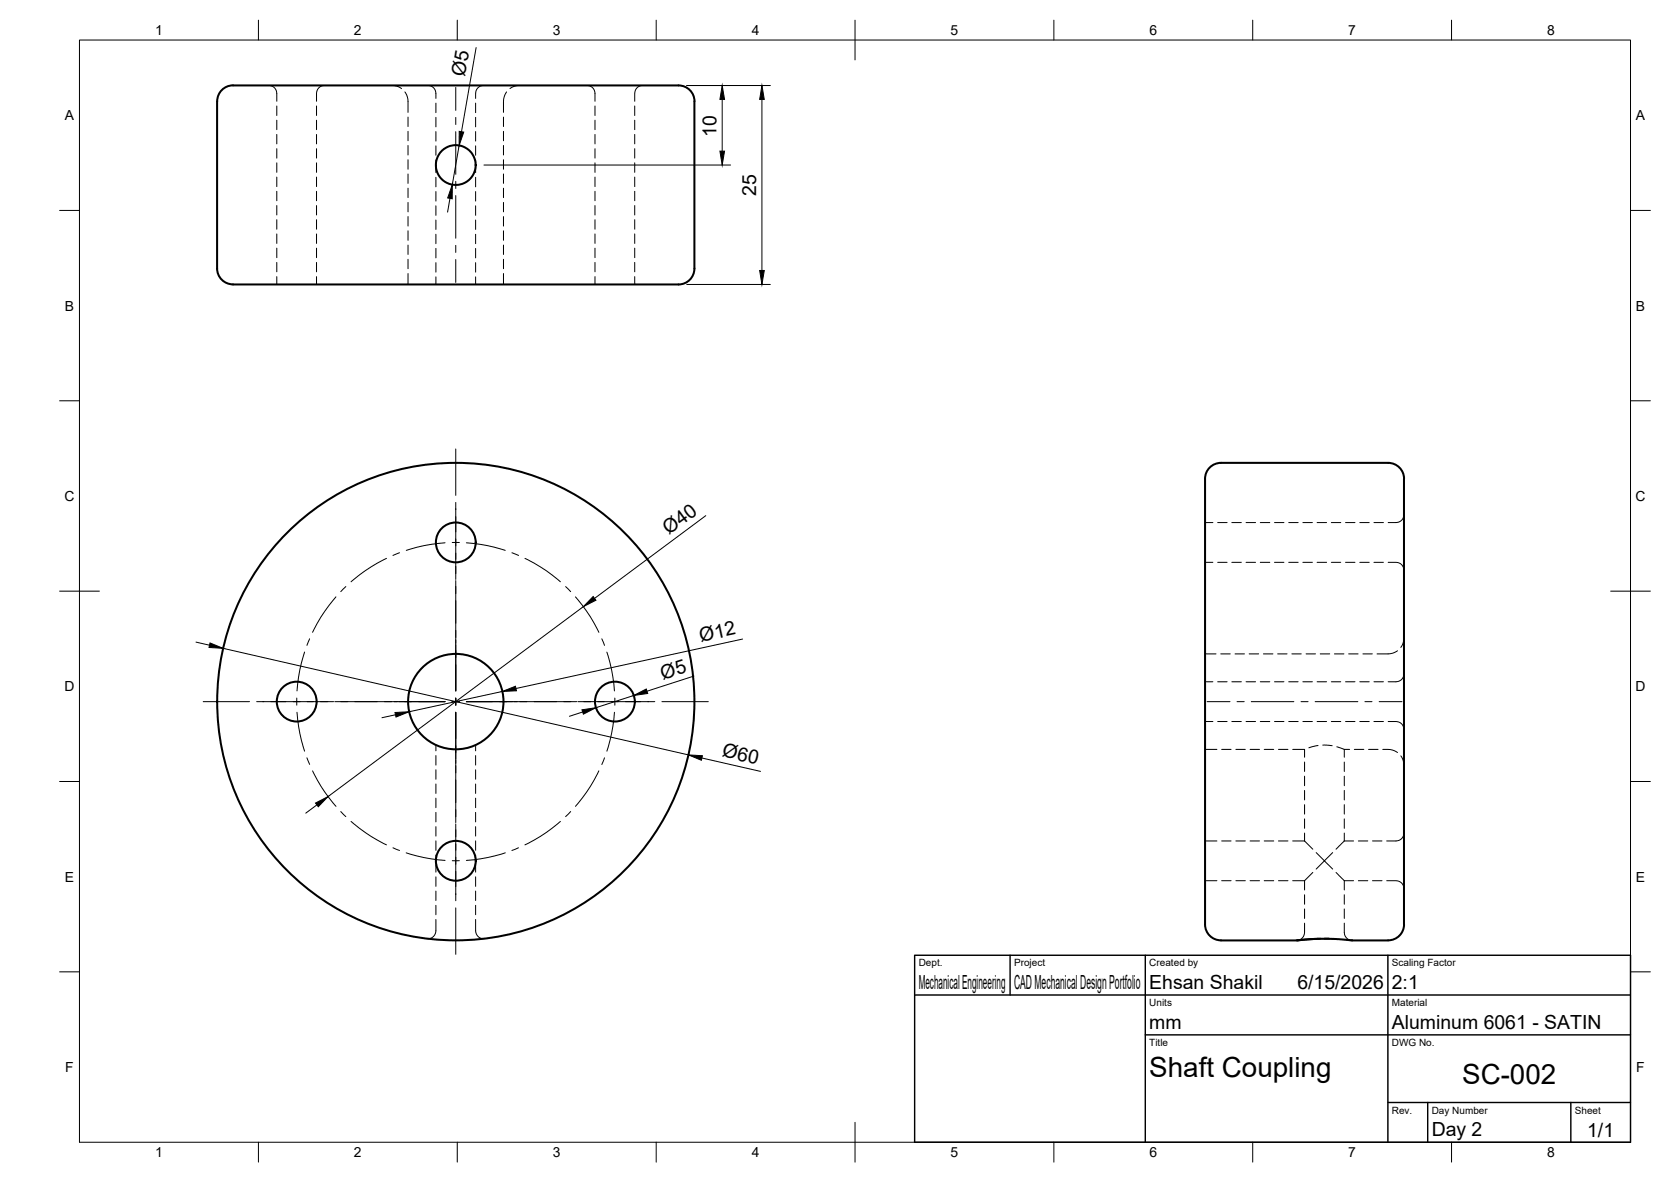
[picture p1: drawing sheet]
<svg xmlns="http://www.w3.org/2000/svg" width="420mm" height="297mm" viewBox="0 0 420 297" stroke-linecap="round" stroke-linejoin="round" font-family="sans-serif">
<!-- layer: Visible -->
<g fill="none" stroke="#000" stroke-width=".51">
<path d="M54.6 25.5v42M58.6 21.5h111a4.3 4.3 0 0 1 5 4v42M58.6 21.4a4 4 0 0 0-4 4.1M54.6 67.5a4.3 4.3 0 0 0 5 4h110a4.3 4.3 0 0 0 5-4M307 236.3h19M307 236.3a4.5 4.5 0 0 1-4-5.4v-109.6a4.3 4.3 0 0 1 4-5h42a4.5 4.5 0 0 1 4 5.5v109.5a4.2 4.2 0 0 1-4 5M326.2 236.3l5.7-.4 4 .1 3.9 .3M326.3 236.3h-.3M331.9 235.9l-5.7 .4M333 235.9h1.1M339.8 236.3h.2M340 236.3h9"/>
<circle cx="114.6" cy="41.5" r="5"/>
<circle cx="114.6" cy="136.3" r="5"/>
<circle cx="74.6" cy="176.3" r="5"/>
<circle cx="114.6" cy="176.3" r="12"/>
<circle cx="114.6" cy="176.3" r="60"/>
<circle cx="154.6" cy="176.3" r="5"/>
<circle cx="114.6" cy="216.3" r="5"/>
</g>
<!-- layer: Hidden -->
<g fill="none" stroke="#000" stroke-width=".25">
<path d="M67.6 21.5a2 2 0 0 1 2 2v1.9M69.6 26.6v2.4M69.6 30.2v2.4M69.6 33.8v2.4M69.6 37.4v2.3M79.6 26.6v2.4M79.6 30.2v2.4M79.6 33.8v2.4M79.6 37.4v2.3M81.6 21.5a2 2 0 0 0-2 2v1.9M98.6 21.5l1.1 .1 1.3 .7M101.8 23.1l.4 .7a8.2 8.2 0 0 1 .4 4.4"/>
<path d="M102.6 29.4v2.4M102.6 33v2.4M102.6 36.6v2.4M107.6 21.5a2 2 0 0 1 2 2v1.2M109.6 25.9v2.4M109.6 29.5v2.4M109.6 33.1v2.4M109.6 36.6v2.4M119.6 25.9v2.4M119.6 29.5v2.4M119.6 33.1v2.4M119.6 36.6v2.4"/>
<path d="M121.6 21.5a2 2 0 0 0-2 2v1.2M126.6 29.4v2.4M126.6 33v2.4M126.6 36.6v2.4M127.4 23.1l-.4 .7a8.2 8.2 0 0 0-.4 4.4M130.6 21.5l-1.1 .1-1.3 .7M147.6 21.5a2 2 0 0 1 2 2v1.9M149.6 26.6v2.4M149.6 30.2v2.4M149.6 33.8v2.4M149.6 37.4v2.3M159.6 26.6v2.4"/>
<path d="M159.6 30.2v2.4M159.6 33.8v2.4M159.6 37.4v2.3M161.6 21.5a2 2 0 0 0-2 2v1.9M69.6 40.9v2.4M69.6 44.5v2.4M69.6 48.1v2.3M69.6 51.7v2.3M69.6 55.2v2.4M69.6 58.8v2.4M79.6 40.9v2.4M79.6 44.5v2.4"/>
<path d="M79.6 48.1v2.3M79.6 51.7v2.3M79.6 55.2v2.4M79.6 58.8v2.4M102.6 40.1v2.4M102.6 43.7v2.4M102.6 47.3v2.4M102.6 50.9v2.3M102.6 54.4v2.4M102.6 58v2.4M109.6 40.2v3.2M109.6 44.6v2.4"/>
<path d="M109.6 48.1v2.4M109.6 51.7v2.4M109.6 55.3v2.4M109.6 58.9v2.3M119.6 40.2v3.2M119.6 44.6v2.4M119.6 48.1v2.4M119.6 51.7v2.4M119.6 55.3v2.4M119.6 58.9v2.3M126.6 40.1v2.4M126.6 43.7v2.4"/>
<path d="M126.6 47.3v2.4M126.6 50.9v2.3M126.6 54.4v2.4M126.6 58v2.4M149.6 40.9v2.4M149.6 44.5v2.4M149.6 48.1v2.3M149.6 51.7v2.3M149.6 55.2v2.4M149.6 58.8v2.4M159.6 40.9v2.4M159.6 44.5v2.4"/>
<path d="M159.6 48.1v2.3M159.6 51.7v2.3M159.6 55.2v2.4M159.6 58.8v2.4M69.6 62.4v2.4M69.6 65.9v2.4M69.6 69.5v2M79.6 62.4v2.4M79.6 65.9v2.4M79.6 69.5v2M102.6 61.6v2.4M102.6 65.2v2.3"/>
<path d="M102.6 68.7v2.8M109.6 62.4v2.4M109.6 66v2.4M109.6 69.6v1.9M119.6 62.4v2.4M119.6 66v2.4M119.6 69.6v1.9M126.6 61.6v2.4M126.6 65.2v2.3M126.6 68.7v2.8M149.6 62.4v2.4M149.6 65.9v2.4"/>
<path d="M149.6 69.5v2M159.6 62.4v2.4M159.6 65.9v2.4M159.6 69.5v2M303 131.3h2M306.2 131.3h2.3M309.7 131.3h2.4M313.3 131.3h2.4M316.9 131.3h2.4M320.5 131.3h2.3M324 131.3h2.4M327.6 131.3h2.4"/>
<path d="M331.2 131.3h2.4M334.8 131.3h2.3M338.3 131.3h2.4M341.9 131.3h2.4M345.5 131.3h2.4M353 129.3a2 2 0 0 1-2 2h-2M303 141.3h2M306.2 141.3h2.3M309.7 141.3h2.4M313.3 141.3h2.4M316.9 141.3h2.4M320.5 141.3h2.3"/>
<path d="M324 141.3h2.4M327.6 141.3h2.4M331.2 141.3h2.4M334.8 141.3h2.3M338.3 141.3h2.4M341.9 141.3h2.4M345.5 141.3h2.4M349 141.3h2a2 2 0 0 1 2 2M303 171.3h2M303 164.3h2.8M306.2 171.3h2.3M307 164.3h2.3"/>
<path d="M309.7 171.3h2.4M310.5 164.3h2.4M313.3 171.3h2.4M314.1 164.3h2.4M316.9 171.3h2.4M317.7 164.3h2.4M320.5 171.3h2.3M321.2 164.3h2.4M324 171.3h2.4M324.8 164.3h2.4M327.6 171.3h2.4M328.4 164.3h2.4"/>
<path d="M331.2 171.3h2.4M332 164.3h2.3M334.8 171.3h2.3M335.5 164.3h2.4M338.3 171.3h2.4M339.1 164.3h2.4M341.9 171.3h2.4M342.7 164.3h2.4M345.5 171.3h2.4M351.4 163.5l-.7 .5a8.2 8.2 0 0 1-4.5 .3M353 169.3a2 2 0 0 1-2 2h-2M353 160.3l-.2 1.1-.6 1.3"/>
<path d="M109.6 187.2v1.5M109.6 189.9v2.4M109.6 193.4v2.4M109.6 197v2.4M119.6 187.2v1.5M119.6 189.9v2.4M119.6 193.4v2.4M119.6 197v2.4M303 181.3h2M303 188.3h3M306.2 181.3h2.3M307.2 188.3h2.3"/>
<path d="M309.7 181.3h2.4M310.7 188.3h2.4M313.3 181.3h2.4M314.3 188.3h2.4M316.9 181.3h2.4M317.9 188.3h2.4M320.5 181.3h2.3M321.5 188.3h2.3M324 181.3h2.4M325 188.3h3v2M327.6 181.3h2.4M328 191.5v2.4"/>
<path d="M328 195.1v2.3M328 198.6v2.4M331.2 181.3h2.4M331.4 187.4l-2.3 .5M332.6 187.2l2.4 .2M334.8 181.3h2.3M336.1 187.7l1.9 .6M338 188.3v2M338 191.5v2.4M338 195.1v2.3M338 198.6v2.4M338 188.3h1.3"/>
<path d="M338.3 181.3h2.4M340.5 188.3h2.4M341.9 181.3h2.4M344.1 188.3h2.4M345.5 181.3h2.4M347.7 188.3a5 5 0 0 1 3.7 .8M349 181.3h2a2 2 0 0 1 2 2M352.2 190l.6 1.2 .2 1.1M109.6 200.6v2.4M109.6 204.2v2.4M109.6 207.7v2.4M109.6 211.3v2.4"/>
<path d="M109.6 214.9v4.3M119.6 200.6v2.4M119.6 204.2v2.4M119.6 207.7v2.4M119.6 211.3v2.4M119.6 214.9v4.3M303 211.3h3M307.2 211.3h2.3M310.7 211.3h2.4M314.3 211.3h2.4M317.9 211.3h2.4M321.5 211.3h2.3"/>
<path d="M325 211.3h3M328 211.3l2.1 2.1M328 202.2v2.4M328 205.8v2.4M328 209.3v2M330.1 219.3l-2.1 2M330.9 214.3l2.1 2M333 216.3l2.1 2.1M333 216.3l-2.1 2.1M335.1 214.3l-2.1 2M335.9 219.3l2.1 2M338 211.3l-2.1 2.1"/>
<path d="M338 202.2v2.4M338 205.8v2.4M338 209.3v2M338 211.3h2.3M341.5 211.3h2.4M345.1 211.3h2.4M353 209.3a2 2 0 0 1-2 2h-2.3M109.6 231.1v2.8a2.01 2.01 0 0 1-2.2 2M109.6 220.4v2.3M109.6 223.9v2.4M109.6 227.5v2.4M119.6 231.1v2.8a2.01 2.01 0 0 0 2.2 2"/>
<path d="M119.6 220.4v2.3M119.6 223.9v2.4M119.6 227.5v2.4M303 221.3h3M307.2 221.3h2.3M310.7 221.3h2.4M314.3 221.3h2.4M317.9 221.3h2.4M321.5 221.3h2.3M325 221.3h3M328 232v2.3a2 2 0 0 1-1.8 2M328 221.3v2.4"/>
<path d="M328 224.9v2.3M328 228.4v2.4M331.9 235.9h1.1M334.1 235.9l2 .1M338 232v2.3a2.01 2.01 0 0 0 1.8 2l-2.5-.2M338 221.3v2.4M338 224.9v2.3M338 228.4v2.4M338 221.3h2.3M341.5 221.3h2.4M345.1 221.3h2.4M348.7 221.3h2.3a2 2 0 0 1 2 2"/>
</g>
<!-- layer: BORDER -->
<g fill="none" stroke="#000" stroke-width=".25">
<path d="M20 10.1h390v276.9h-390zM65 5.1v5M115 5.1v5M165 5.1v5M215 5.1v10M265 5.1v5M315 5.1v5M365 5.1v5M15 52.9h5M410 52.9h5M15 100.7h5M410 100.7h5"/>
<path d="M15 148.6h10M405 148.6h10M15 196.4h5M410 196.4h5M15 244.2h5M410 244.2h5M65 287v5M115 287v5M165 287v5M215 282.1v9.9M265 287v5M315 287v5"/>
<path d="M365 287v5"/>
</g>
<!-- layer: Smart Centers -->
<g fill="none" stroke="#000" stroke-width=".25">
<path d="M114.6 22v5.7M114.6 29.5v1.8M114.6 33.1v10.7M114.6 45.6v1.8M114.6 49.2v10.7M114.6 61.7v1.7M114.6 65.2v5.8M114.6 112.8v11.7M100.5 138.9l-1.7 .7M111.9 136.4l-5.3 .7-4.4 1.2M114.6 126.3v19.3M115.5 136.3h-1.8"/>
<path d="M117.3 136.4l5.3 .7 4.4 1.2M128.7 138.9l1.7 .7M84.5 150l-3.8 5-2.1 3.9M87 147.4l-1.3 1.3M97.2 140.3l-2.4 1.2-3 1.9-3.5 2.8M114.6 145.9v27.7M132 140.3l5.4 3.1 3.5 2.8M142.2 147.4l1.3 1.3M144.7 150l3.8 5 2.1 3.9M51.1 176.3h11.6M64.5 176.3h19.4M74.6 175.4v1.8"/>
<path d="M74.7 179l.7 5.3 1.2 4.5M76.6 163.9l-1.2 4.4-.7 5.3M77.9 160.5l-.7 1.7M84.2 176.3h27.7M113.7 176.3h1.8M114.6 175.4v1.8M114.6 179v27.7M117.3 176.3h27.7M145.3 176.3h19.3M151.3 160.5l.7 1.7M152.6 163.9l1.2 4.4 .7 5.3M154.5 179l-.7 5.3-1.2 4.5"/>
<path d="M154.6 175.4v1.8M166.4 176.3h11.7M303.5 176.3h5.8M311 176.3h1.8M314.6 176.3h10.7M327.1 176.3h1.8M330.7 176.3h10.7M343.2 176.3h1.8M346.8 176.3h5.7M77.2 190.4l.7 1.7M78.6 193.7l2.1 3.9 3.8 5M150.6 193.7l-2.1 3.9-3.8 5"/>
<path d="M152 190.4l-.7 1.7M85.7 203.9l1.3 1.3M88.3 206.4l5 3.8 3.9 2.1M98.8 213l1.7 .7M102.1 214.3l4.5 1.2 5.3 .7M114.6 207v19.4M115.5 216.3h-1.8M127 214.3l-4.4 1.2-5.3 .7M130.4 213l-1.7 .7M140.9 206.4l-5 3.8-3.9 2.1M143.5 203.9l-1.3 1.3M114.6 228.2v11.6"/>
</g>
<!-- layer: FD_Dimensions -->
<g fill="none" stroke="#000" stroke-width=".25">
<path d="M119.7 11.9l-3.7 21.2M115.4 36.6l-1.7 9.8M172.7 21.5h21M181.6 25v13M191.6 25v43M113.1 49.9l-.6 3.4M121.7 41.5h62M172.7 71.5h21M177.5 129.6l-28 20.8M146.7 152.4l-64.2 47.8M49.3 161.4l3.4 .7M56.1 162.9l117 26.8"/>
<path d="M99.4 179.6l-3.4 .8M126.3 173.8l-23.4 5.1M146.5 178.9l-3.3 1.1M159.3 174.8l-9.5 3M174.5 169.9l-11.8 3.8M186.7 160.6l-57 12.4M176.5 190.5l14.7 3.4M79.7 202.3l-2.8 2.1"/>
</g>
<g fill="#000" stroke="#000" stroke-width=".25">
<path d="M115.5 33l1.1 .2-1.2 3.4zM181 38h1.2l-.6 3.5zM181.6 21.5l.6 3.5h-1.2zM191.6 21.5l.6 3.5h-1.2zM113.7 46.4v3.6l-1.1-.3zM191 68h1.2l-.6 3.5zM149.1 149.9l.7 .9-3.1 1.6zM52.8 161.6l3.3 1.3-3.5-.2zM99.3 179.1l3.6-.2-3.3 1.3zM126.3 173.8l3.3-1.3 .3 1.1zM146.3 178.4l3.5-.6-3.1 1.7zM159.3 174.8l3.2-1.6 .4 1.1z"/>
<path d="M173.1 189.7l3.5 .2-.2 1.2zM79.3 201.8l3.2-1.6-2.5 2.5z"/>
</g>
<!-- layer: TITLEBLOCK -->
<path d="M230 240.1h180v46.9h-180zM230 250h180M254 240.1v9.9M288 240.1v46.9M349 240.1v46.9M288 260.1h122M349 277.1h61M359 277.1v9.9M395 277.1v9.9" fill="none" stroke="#000" stroke-width=".36"/>
<g font-size="7">
<text x="289" y="270.6">Shaft Coupling</text>
<text x="367.6" y="272.3">SC-002</text>
</g>
<g font-size="4.9">
<text x="116.9" y="19.3" transform="rotate(-80 116.9 19.3)">Ø5</text>
<text x="180.1" y="34.3" transform="rotate(-90 180.1 34.3)">10</text>
<text x="190.1" y="49.2" transform="rotate(-90 190.1 49.2)">25</text>
<text x="168.2" y="134.6" transform="rotate(-37 168.2 134.6)">Ø40</text>
<text x="176.2" y="161.3" transform="rotate(-12 176.2 161.3)">Ø12</text>
<text x="166.7" y="170.8" transform="rotate(-18 166.7 170.8)">Ø5</text>
<text x="181.4" y="190" transform="rotate(13 181.4 190)">Ø60</text>
<text x="231" y="248.5">Mechanical Engineering</text>
<text x="255" y="248.5">CAD Mechanical Design Portfolio</text>
<text x="289" y="248.5">Ehsan Shakil</text>
<text x="326.2" y="248.5">6/15/2026</text>
<text x="350" y="248.5">2:1</text>
<text x="289" y="258.6">mm</text>
<text x="350" y="258.6">Aluminum 6061 - SATIN</text>
<text x="360" y="285.5">Day 2</text>
<text x="399.1" y="285.7">1/1</text>
</g>
<g font-size="3.5">
<text x="39" y="8.8">1</text>
<text x="89" y="8.8">2</text>
<text x="139" y="8.8">3</text>
<text x="189" y="8.8">4</text>
<text x="239" y="8.8">5</text>
<text x="289" y="8.8">6</text>
<text x="339" y="8.8">7</text>
<text x="389" y="8.8">8</text>
<text x="16.3" y="30.2">A</text>
<text x="411.3" y="30.2">A</text>
<text x="16.3" y="78">B</text>
<text x="411.3" y="78">B</text>
<text x="16.2" y="125.9">C</text>
<text x="411.2" y="125.9">C</text>
<text x="16.2" y="173.7">D</text>
<text x="411.2" y="173.7">D</text>
<text x="16.3" y="221.6">E</text>
<text x="411.3" y="221.6">E</text>
<text x="16.4" y="269.4">F</text>
<text x="411.4" y="269.4">F</text>
<text x="39" y="290.8">1</text>
<text x="89" y="290.8">2</text>
<text x="139" y="290.8">3</text>
<text x="189" y="290.8">4</text>
<text x="239" y="290.8">5</text>
<text x="289" y="290.8">6</text>
<text x="339" y="290.8">7</text>
<text x="389" y="290.8">8</text>
</g>
<g font-size="2.5">
<text x="231" y="242.9">Dept.</text>
<text x="255" y="242.9">Project</text>
<text x="289" y="242.9">Created by</text>
<text x="350" y="242.9">Scaling Factor</text>
<text x="289" y="252.8">Units</text>
<text x="350" y="252.8">Material</text>
<text x="289" y="262.9">Title</text>
<text x="350" y="262.9">DWG No.</text>
<text x="350" y="279.9">Rev.</text>
<text x="360" y="279.9">Day Number</text>
<text x="396" y="279.9">Sheet</text>
</g>
</svg>
